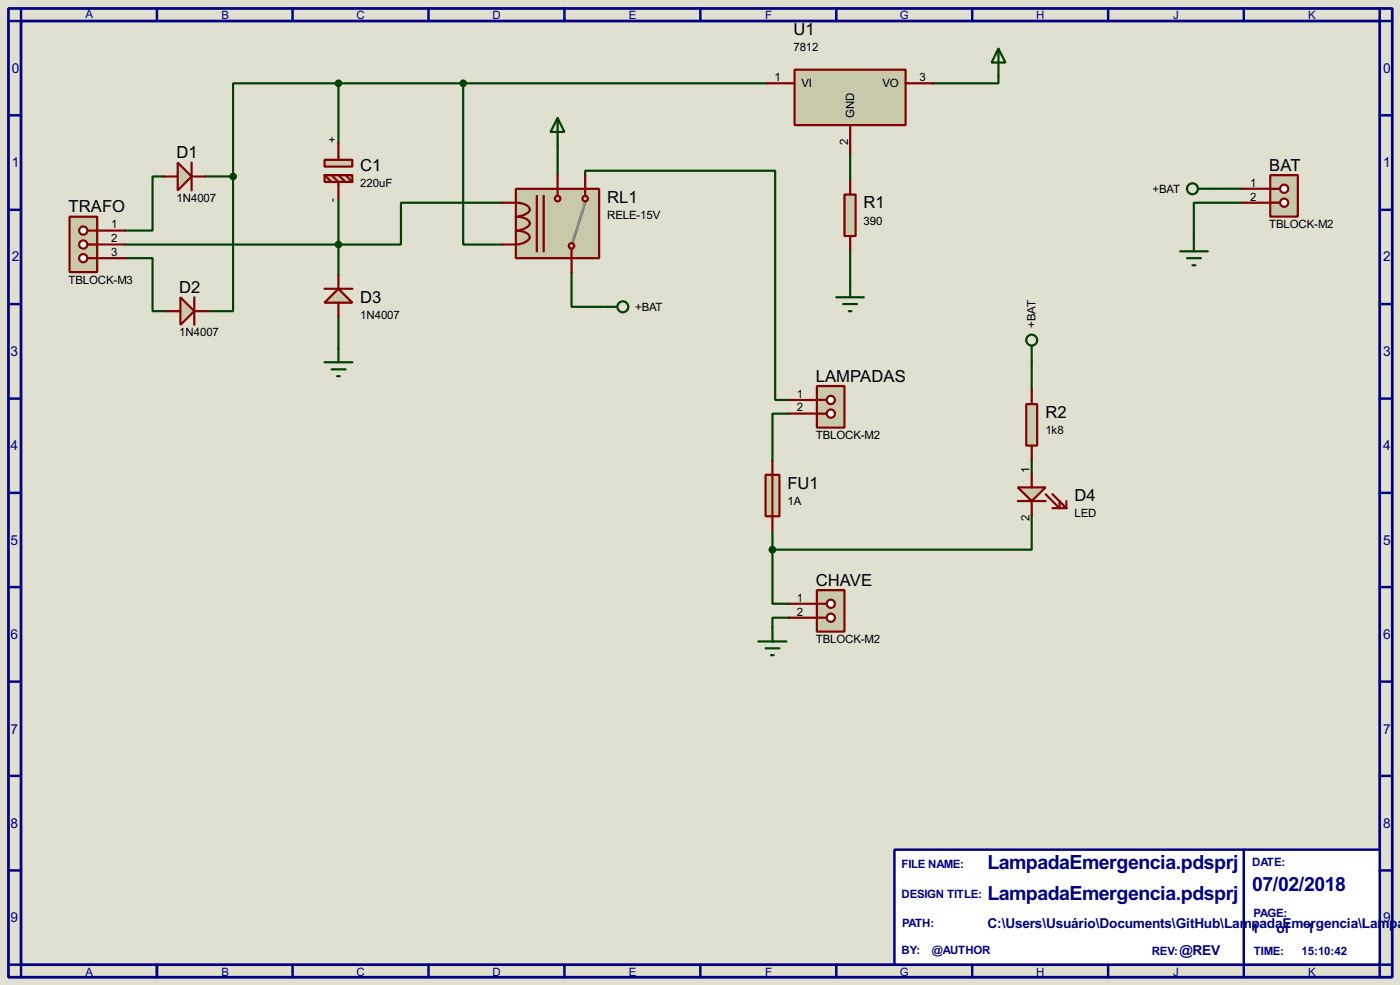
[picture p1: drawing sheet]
<svg xmlns="http://www.w3.org/2000/svg" width="256mm" height="180mm" viewBox="0 0 256 180" stroke-linecap="round" stroke-linejoin="round" font-family="sans-serif">
<path d="M0 0h256.5v180.3h-256.5z" fill="#e0e0d0"/>
<path d="M1.6 1.6h253.5v177.3h-253.5zM3.9 3.9h248.9v172.7h-248.9z" fill="none" stroke="#000080" stroke-width=".5"/>
<path d="M3.9 1.6v2.3h-2.3M28.8 1.6v2.3" fill="none" stroke="#000080" stroke-width=".45"/>
<path d="M163.9 155.5h88.9v21.1h-88.9z" fill="#fff" stroke="#000080" stroke-width=".45"/>
<g fill="none" stroke="#000080" stroke-width=".45">
<path d="M53.6 1.6v2.3M78.5 1.6v2.3M103.4 1.6v2.3M128.3 1.6v2.3M153.2 1.6v2.3M178.1 1.6v2.3M203 1.6v2.3M227.9 1.6v2.3M252.8 1.6v2.3h2.3M1.6 21.1h2.3M1.6 38.4h2.3M252.8 21.1h2.3"/>
<path d="M252.8 38.4h2.3M1.6 55.7h2.3M252.8 55.7h2.3M1.6 73h2.3M252.8 73h2.3M1.6 90.2h2.3M252.8 90.2h2.3M1.6 107.5h2.3M252.8 107.5h2.3M1.6 124.8h2.3M252.8 124.8h2.3M1.6 142h2.3"/>
<path d="M1.6 159.3h2.3M227.9 155.5v23.4M252.8 142h2.3M252.8 159.3h2.3M1.6 176.6h2.3v2.3M28.8 176.6v2.3M53.6 176.6v2.3M78.5 176.6v2.3M103.4 176.6v2.3M128.3 176.6v2.3M153.2 176.6v2.3M178.1 176.6v2.3"/>
<path d="M203 176.6v2.3M255.1 176.6h-2.3v2.3"/>
</g>
<g fill="none" stroke="#004000" stroke-width=".4">
<path d="M62 15.3h-19.3v17M62 15.3v10.9M62 15.3h78.5M84.9 15.3v29.5h7.1M182.9 14v1.3h-11.9M30 32.3h-2v9.9h-5.1M37.6 32.3h5.1M42.7 32.3v24.7h-4.5M62 36.4v13.9M92 37.1h-18.5v7.7h-50.6M102.2 26.7v5.4M107.2 32.1v-.8h34.8v41.9h2.6"/>
<path d="M155.8 28v5.1M222.6 34.6h5M227.6 37.1h-8.9v6.4M22.9 47.3h5.1v9.7h2.5M62 58v5.8M104.7 49.8v6.4h5.3M155.8 45.8v6.1M144.6 75.7h-3.1v8.7M189 66.3v5.1M141.5 97.1v3.5M189 94.3v6.3h-47.5M189 84.1v2.6"/>
<path d="M141.5 100.6v9.9h3.1M144.6 113.1h-3.1v1.8"/>
</g>
<path d="M12.8 39.7h5v10.1h-5z" fill="#c8c8aa" stroke="#800000" stroke-width=".4"/>
<path d="M16.1 42.2h1.7" fill="none" stroke="#800000" stroke-width=".4"/>
<circle cx="15.2" cy="42.2" r=".75" fill="#feffff" stroke="#800000" stroke-width=".4"/>
<path d="M16.1 44.8h1.7" fill="none" stroke="#800000" stroke-width=".4"/>
<circle cx="15.2" cy="44.8" r=".75" fill="#feffff" stroke="#800000" stroke-width=".4"/>
<path d="M16.1 47.3h1.7" fill="none" stroke="#800000" stroke-width=".4"/>
<circle cx="15.2" cy="47.3" r=".75" fill="#feffff" stroke="#800000" stroke-width=".4"/>
<path d="M17.8 42.2h5.1M17.8 44.8h5.1M17.8 47.3h5.1" fill="none" stroke="#800000" stroke-width=".4"/>
<path d="M32.6 29.8l2.5 2.5-2.5 2.6z" fill="#c8c8aa" stroke="#800000" stroke-width=".4"/>
<path d="M30 32.3h2.6M35.1 29.8v5.1M35.1 32.3h2.5" fill="none" stroke="#800000" stroke-width=".4"/>
<path d="M33.1 54.4l2.5 2.6-2.5 2.5z" fill="#c8c8aa" stroke="#800000" stroke-width=".4"/>
<path d="M30.5 57h2.6M35.6 54.4v5.1M35.6 57h2.6" fill="none" stroke="#800000" stroke-width=".4"/>
<g fill="#c8c8aa" stroke="#800000" stroke-width=".4">
<path d="M59.5 29.3h5.1v1.2h-5.1z"/>
<path d="M59.5 32.1h5.1v1.2h-5.1z"/>
</g>
<path d="M59.5 32.1l1.3 1.2M60.8 32.1l1.2 1.2v3.1M62 26.2v3.1M62 32.1l1.3 1.2M63.3 32.1l1.3 1.2" fill="none" stroke="#800000" stroke-width=".4"/>
<path d="M62 52.9l2.6 2.5h-5.1z" fill="#c8c8aa" stroke="#800000" stroke-width=".4"/>
<path d="M59.5 52.9h5.1M62 50.3v2.6M62 55.4v2.6" fill="none" stroke="#800000" stroke-width=".4"/>
<path d="M94.5 34.6h15.3v12.7h-15.3z" fill="#c8c8aa" stroke="#800000" stroke-width=".4"/>
<path d="M107.2 37.1l-2.2 7.2" fill="none" stroke="#808080" stroke-width=".5"/>
<g fill="#c8c8aa" stroke="#800000" stroke-width=".4">
<circle cx="104.7" cy="45" r=".5"/>
<circle cx="102.1" cy="36.4" r=".5"/>
</g>
<path d="M94.5 37.1a3.1 3.1 0 0 1 2.5 .9 .88 .88 0 0 1-.7 1.2l-1.2 .4-.6 .1a3.2 3.2 0 0 1 2.5 .8 .9 .9 0 0 1-.7 1.3l-1.2 .3-.6 .1a3.2 3.2 0 0 1 2.5 .9 .89 .89 0 0 1-.7 1.2l-1.2 .4-.6 .1M98.4 35.9v10.1M99.6 35.9v10.1M102.2 34.6v1.3M104.7 45.5v1.8" fill="none" stroke="#800000" stroke-width=".4"/>
<circle cx="107.2" cy="36.4" r=".5" fill="#c8c8aa" stroke="#800000" stroke-width=".4"/>
<path d="M92 37.1h2.5M102.2 32.1v2.5M107.2 32.1v3.8M92 44.8h2.5M104.7 47.3v2.5" fill="none" stroke="#800000" stroke-width=".4"/>
<g fill="#004000" stroke="#004000" stroke-width=".4">
<circle cx="62" cy="44.8" r=".5"/>
<circle cx="42.7" cy="32.3" r=".5"/>
<circle cx="62" cy="15.3" r=".5"/>
</g>
<path d="M59.5 66.3h5.1M60.8 67.6h2.5M61.8 68.9h.5M62 63.8v2.5" fill="none" stroke="#004000" stroke-width=".4"/>
<path d="M145.6 12.8h20.3v10.1h-20.3z" fill="#c8c8aa" stroke="#800000" stroke-width=".4"/>
<path d="M140.5 15.3h5.1M165.9 15.3h5.1M155.8 22.9v5.1" fill="none" stroke="#800000" stroke-width=".4"/>
<path d="M154.7 35.6h2.1v7.6h-2.1z" fill="#c8c8aa" stroke="#800000" stroke-width=".4"/>
<path d="M155.8 33.1v2.5M155.8 43.2v2.6" fill="none" stroke="#800000" stroke-width=".4"/>
<path d="M182.9 8.9l1.3 2.6h-2.5zM182.9 8.9v5.1M102.2 21.6l1.2 2.6h-2.5zM102.2 21.6v5.1M153.2 54.4h5.1M154.5 55.7h2.5M155.5 57h.5M155.8 51.9v2.5" fill="none" stroke="#004000" stroke-width=".4"/>
<path d="M232.7 32.1h5.1v7.6h-5.1z" fill="#c8c8aa" stroke="#800000" stroke-width=".4"/>
<path d="M232.7 34.6h1.8" fill="none" stroke="#800000" stroke-width=".4"/>
<circle cx="235.2" cy="34.6" r=".75" fill="#feffff" stroke="#800000" stroke-width=".4"/>
<path d="M232.7 37.1h1.8" fill="none" stroke="#800000" stroke-width=".4"/>
<circle cx="235.2" cy="37.1" r=".75" fill="#feffff" stroke="#800000" stroke-width=".4"/>
<path d="M227.6 34.6h5.1M227.6 37.1h5.1" fill="none" stroke="#800000" stroke-width=".4"/>
<g fill="none" stroke="#004000" stroke-width=".4">
<path d="M219.5 34.6h3.1M110 56.2h3.1M216.2 46h5.1M217.5 47.3h2.5M218.5 48.6h.5M218.7 43.5v2.5"/>
<circle cx="218.4" cy="34.6" r="1"/>
<circle cx="114.1" cy="56.2" r="1"/>
</g>
<path d="M149.7 70.7h5v7.6h-5z" fill="#c8c8aa" stroke="#800000" stroke-width=".4"/>
<path d="M149.7 73.2h1.7" fill="none" stroke="#800000" stroke-width=".4"/>
<circle cx="152.2" cy="73.2" r=".75" fill="#feffff" stroke="#800000" stroke-width=".4"/>
<path d="M149.7 75.7h1.7" fill="none" stroke="#800000" stroke-width=".4"/>
<circle cx="152.2" cy="75.7" r=".75" fill="#feffff" stroke="#800000" stroke-width=".4"/>
<path d="M144.6 73.2h5.1M144.6 75.7h5.1" fill="none" stroke="#800000" stroke-width=".4"/>
<path d="M149.7 108h5v7.6h-5z" fill="#c8c8aa" stroke="#800000" stroke-width=".4"/>
<path d="M149.7 110.5h1.7" fill="none" stroke="#800000" stroke-width=".4"/>
<circle cx="152.2" cy="110.5" r=".75" fill="#feffff" stroke="#800000" stroke-width=".4"/>
<path d="M149.7 113.1h1.7" fill="none" stroke="#800000" stroke-width=".4"/>
<circle cx="152.2" cy="113.1" r=".75" fill="#feffff" stroke="#800000" stroke-width=".4"/>
<path d="M144.6 110.5h5.1M144.6 113.1h5.1" fill="none" stroke="#800000" stroke-width=".4"/>
<path d="M140.3 86.9h2.5v7.6h-2.5z" fill-rule="evenodd" fill="#c8c8aa" stroke="#800000" stroke-width=".4"/>
<path d="M141.5 84.4v12.7" fill="none" stroke="#800000" stroke-width=".4"/>
<path d="M139 117.4h5.1M140.3 118.7h2.5M141.3 119.9h.5M141.5 114.9v2.5" fill="none" stroke="#004000" stroke-width=".4"/>
<path d="M186.5 89.2h5.1l-2.6 2.5z" fill="#c8c8aa" stroke="#800000" stroke-width=".4"/>
<path d="M186.5 91.7h5.1M189 86.7v2.5M189 91.7v2.6M191.6 90.5l2.5 2.5v-1.3M192.8 90.5l2.6 2.5M192.8 93h2.6M195.4 91.7v1.3" fill="none" stroke="#800000" stroke-width=".4"/>
<path d="M188 74h2v7.6h-2z" fill="#c8c8aa" stroke="#800000" stroke-width=".4"/>
<path d="M189 71.4v2.6M189 81.6v2.5" fill="none" stroke="#800000" stroke-width=".4"/>
<g fill="#004000" stroke="#004000" stroke-width=".4">
<circle cx="141.5" cy="100.6" r=".5"/>
<circle cx="84.8" cy="15.3" r=".5"/>
</g>
<g fill="none" stroke="#004000" stroke-width=".4">
<path d="M189 63.3v3"/>
<circle cx="189" cy="62.3" r="1"/>
</g>
<g font-size="4" fill="#000080">
<text x="180.9" y="159.1">LampadaEmergencia.pdsprj</text>
<text x="180.9" y="164.8">LampadaEmergencia.pdsprj</text>
<text x="229.4" y="163.1">07/02/2018</text>
</g>
<g font-size="3.4">
<text x="145.4" y="6.4">U1</text>
<text x="32.4" y="28.9">D1</text>
<text x="66" y="31.3">C1</text>
<text x="232.5" y="31.2">BAT</text>
<text x="12.6" y="38.8">TRAFO</text>
<text x="111.3" y="37.1">RL1</text>
<text x="158.2" y="38.1">R1</text>
<text x="32.9" y="53.6">D2</text>
<text x="66" y="55.4">D3</text>
<text x="149.5" y="69.8">LAMPADAS</text>
<text x="191.5" y="76.5">R2</text>
<text x="144.3" y="89.5">FU1</text>
<text x="196.8" y="91.8">D4</text>
<text x="149.5" y="107.2">CHAVE</text>
</g>
<g font-size="2.8" fill="#000080">
<text x="2.2" y="13.4">0</text>
<text x="253.4" y="13.4">0</text>
<text x="2.2" y="30.6">1</text>
<text x="253.4" y="30.6">1</text>
<text x="2.2" y="47.9">2</text>
<text x="253.4" y="47.9">2</text>
<text x="1.9" y="65.2">3</text>
<text x="253.4" y="65.2">3</text>
<text x="1.9" y="82.4">4</text>
<text x="253.4" y="82.4">4</text>
<text x="1.9" y="99.7">5</text>
<text x="253.4" y="99.7">5</text>
<text x="1.9" y="117">6</text>
<text x="253.4" y="117">6</text>
<text x="1.9" y="134.3">7</text>
<text x="253.4" y="134.3">7</text>
<text x="1.9" y="151.5">8</text>
<text x="253.4" y="151.5">8</text>
<text x="1.9" y="168.8">9</text>
<text x="180.9" y="169.8">C:\Users\Usuário\Documents\GitHub\LampadaEmergencia\Lampad</text>
<text x="229.3" y="170.8">1</text>
<text x="233.9" y="170.8">of</text>
<text x="239.4" y="170.8">1</text>
<text x="253.4" y="168.8">9</text>
<text x="216.1" y="174.9">@REV</text>
</g>
<g font-size="2.4" fill="#000080">
<text x="15.7" y="3.2">A</text>
<text x="40.6" y="3.5">B</text>
<text x="65.3" y="3.5">C</text>
<text x="90.2" y="3.5">D</text>
<text x="115.2" y="3.5">E</text>
<text x="140.2" y="3.5">F</text>
<text x="164.9" y="3.5">G</text>
<text x="189.8" y="3.5">H</text>
<text x="214.9" y="3.5">J</text>
<text x="239.7" y="3.5">K</text>
<text x="165.2" y="158.9">FILE NAME:</text>
<text x="229.4" y="158.4">DATE:</text>
<text x="165.2" y="164.3">DESIGN TITLE:</text>
<text x="229.7" y="167.8">PAGE:</text>
<text x="165.3" y="169.7">PATH:</text>
<text x="15.7" y="178.6">A</text>
<text x="40.6" y="178.6">B</text>
<text x="65.3" y="178.6">C</text>
<text x="90.2" y="178.6">D</text>
<text x="115.2" y="178.6">E</text>
<text x="140.2" y="178.6">F</text>
<text x="164.9" y="178.6">G</text>
<text x="165.2" y="174.7">BY:</text>
<text x="170.7" y="174.7">@AUTHOR</text>
<text x="189.8" y="178.6">H</text>
<text x="211" y="174.7">REV:</text>
<text x="214.9" y="178.6">J</text>
<text x="229.7" y="174.7">TIME:</text>
<text x="238.5" y="174.7">15:10:42</text>
<text x="239.7" y="178.6">K</text>
</g>
<g font-size="2.4">
<text x="145.4" y="9.3">7812</text>
<text x="141.9" y="14.8">1</text>
<text x="146.9" y="15.9">VI</text>
<text x="161.7" y="15.9">VO</text>
<text x="168.5" y="14.8">3</text>
<text x="156.5" y="21.6" transform="rotate(-90 156.5 21.6)">GND</text>
<text x="61.6" y="26.2" transform="rotate(-90 61.6 26.2)">+</text>
<text x="155.4" y="26.6" transform="rotate(-90 155.4 26.6)">2</text>
<text x="66" y="34.2">220uF</text>
<text x="211.2" y="35.3">+BAT</text>
<text x="229" y="34.2">1</text>
<text x="20.4" y="41.8">1</text>
<text x="32.4" y="37">1N4007</text>
<text x="61.6" y="37" transform="rotate(-90 61.6 37)">-</text>
<text x="111.3" y="40.1">RELE-15V</text>
<text x="158.2" y="41.1">390</text>
<text x="229" y="36.7">2</text>
<text x="232.5" y="41.8">TBLOCK-M2</text>
<text x="20.4" y="44.4">2</text>
<text x="20.4" y="46.9">3</text>
<text x="12.6" y="51.9">TBLOCK-M3</text>
<text x="66" y="58.4">1N4007</text>
<text x="116.4" y="56.8">+BAT</text>
<text x="189.7" y="60" transform="rotate(-90 189.7 60)">+BAT</text>
<text x="32.9" y="61.6">1N4007</text>
<text x="146" y="72.8">1</text>
<text x="146" y="75.3">2</text>
<text x="149.5" y="80.4">TBLOCK-M2</text>
<text x="191.5" y="79.5">1k8</text>
<text x="188.6" y="86.7" transform="rotate(-90 188.6 86.7)">1</text>
<text x="144.3" y="92.4">1A</text>
<text x="188.6" y="95.4" transform="rotate(-90 188.6 95.4)">2</text>
<text x="196.8" y="94.7">LED</text>
<text x="146" y="110.1">1</text>
<text x="146" y="112.7">2</text>
<text x="149.5" y="117.7">TBLOCK-M2</text>
</g>
</svg>
